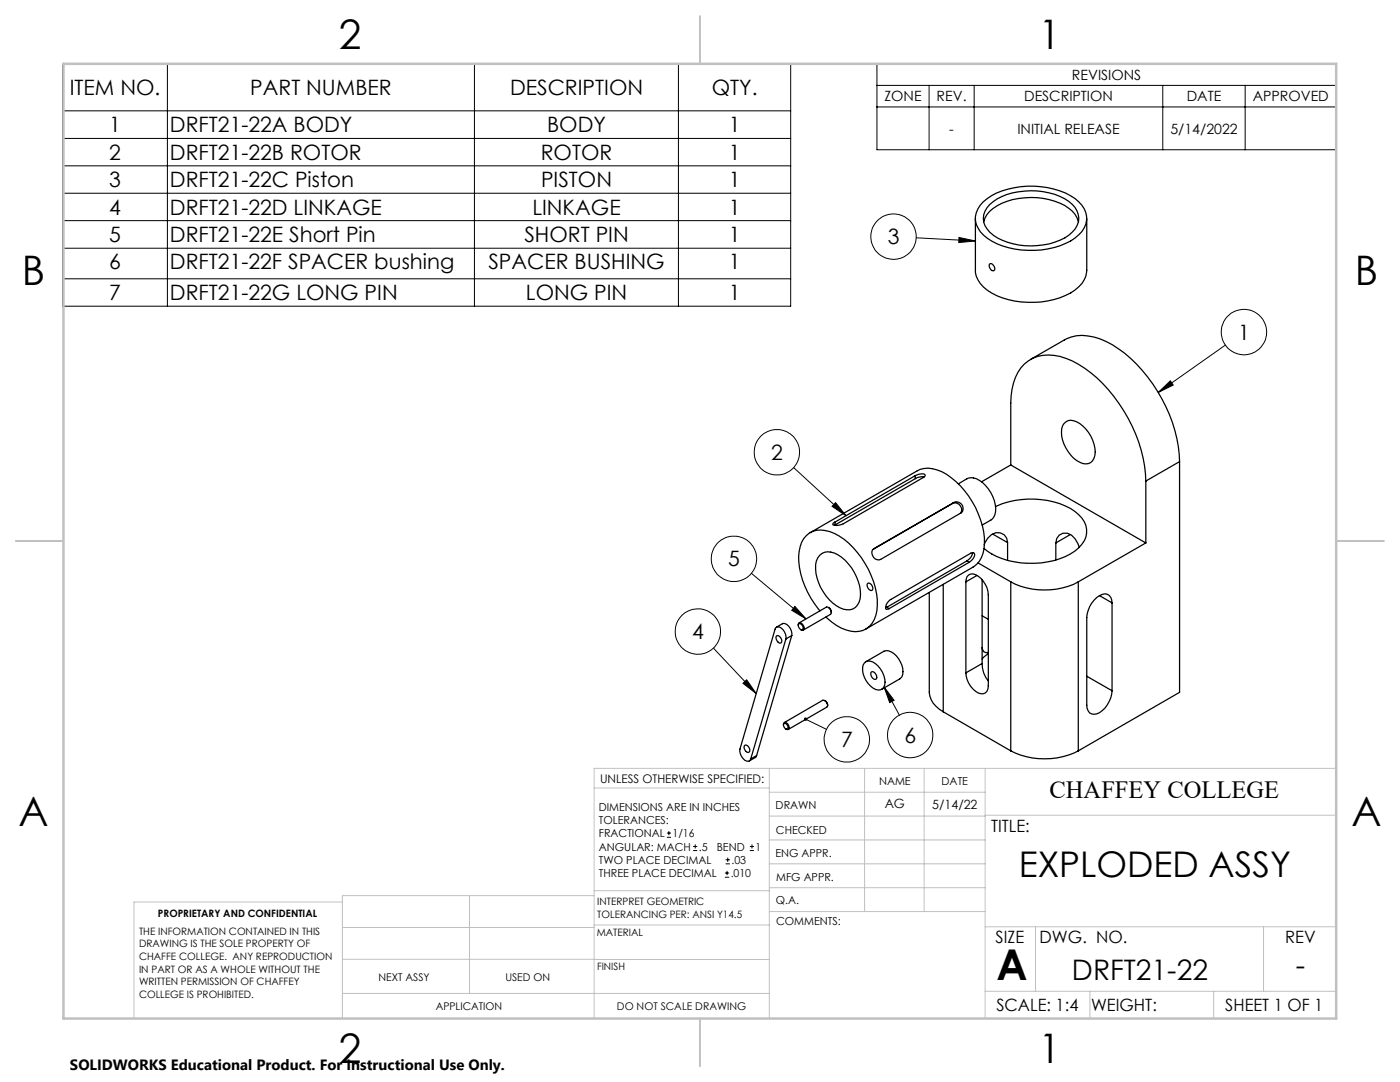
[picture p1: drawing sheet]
<svg xmlns="http://www.w3.org/2000/svg" width="279mm" height="216mm" viewBox="0 0 279 216" stroke-linecap="round" stroke-linejoin="round" font-family="sans-serif">
<g fill="none" stroke="#000" stroke-width=".2">
<path d="M12.5 12.7h145.3v48.4h-145.3zM33.4 12.7v48.4M94.7 12.7v48.4M135.4 12.7v48.4M175 12.7h91.7v17.2h-91.7zM175 17h91.7M185.4 17v12.9M194.4 17v12.9M232.1 17v12.9M248.5 17v12.9M12.5 22.1h145.3M12.5 27.6h145.3"/>
<path d="M12.5 33.1h145.3M12.5 38.6h145.3M175 21.3h91.7M12.5 44h145.3M12.5 49.5h145.3M12.5 55.6h145.3M182.8 47.4l11.9 .7M191.4 47.4l3.3 .7-3.4 .3zM231.1 78.3l2.5-2.3 .5 .8zM244.5 68.9l-13.4 9.4M158.4 93.3l10.4 9.6M150 114.4l10.9 9.1"/>
<path d="M166.8 100.3l2 2.6-2.7-1.9zM142.4 129.3l8.5 9.1M148.3 136.3l.7-.7 1.9 2.8zM158.6 121l2.3 2.5-2.9-1.7zM176.4 137.1l2 2.6-.8 .5zM176.4 137.1l3.1 5.6M160.8 143.5l4.1 2M133.1 167.1h.8M133.1 166.2h.8M133.5 165.8v.9M138.3 169.7h.8M138.3 168.9h.8"/>
<path d="M138.7 168.5v.8M144.7 175h.8M144.7 174.2h.8M144.8 172.4h.9M144.8 171.6h.9M145.1 173.8v.8M145.2 171.1v.9M149.6 169.7h.9M149.6 168.9h.9M150.1 168.5v.8"/>
<circle cx="178.3" cy="47.2" r="4.5"/>
<circle cx="248.2" cy="66.2" r="4.5"/>
<circle cx="155" cy="90.2" r="4.5"/>
<circle cx="146.5" cy="111.5" r="4.5"/>
<circle cx="139.3" cy="126" r="4.5"/>
<circle cx="169" cy="147.5" r="4.5"/>
<circle cx="181.7" cy="146.7" r="4.5"/>
</g>
<g fill="none" stroke="#c0c0c0" stroke-width=".2">
<path d="M118.6 157.2h34.9M153.5 153.3v49.9M153.5 158.1h43.1M172.5 153.3v28.6M184.4 153.3v28.6M196.6 153.3v49.9M266.7 153.3h-148.1v49.9M68.3 180h-41.6v23.2M93.7 178.7v19.5M118.6 178.7h-50.3v24.5M118.6 177.7h35M153.5 167.6h43.1"/>
<path d="M153.5 162.8h43.1M153.5 172.4h43.1M153.5 177.1h43.1M196.6 162.7h70.1M68.3 198.2h85.2M68.3 191.4l85.2 .1M68.3 185.1h50.3M118.6 184.6h35M153.6 181.9h43M196.6 197.8h70.1M196.6 184.9h70.1M206.7 184.9v12.9"/>
<path d="M217.5 197.8v5.4M242.2 197.8v5.4M252.2 184.9v12.9"/>
</g>
<path d="M139.7 3.2v9.5M3.1 107.9h9.6M266.7 107.9h9.5M139.7 203.2v9.6" fill="none" stroke="#c0c0c0" stroke-width=".25"/>
<path d="M12.7 12.7h254v190.5h-254z" fill="none" stroke="#c0c0c0" stroke-width=".5"/>
<path d="M231.1 78.3l2.5-2.3 .5 .8zM166.8 100.3l2 2.6-2.7-1.9zM191.4 47.4l3.3 .7-3.4 .3zM148.3 136.3l.7-.7 1.9 2.8zM176.4 137.1l2 2.6-.8 .5zM160.5 143.3l.3 .2-.3-.2a.35 .35 0 0 0 .3 .5 .35 .35 0 0 0 .3-.5 .35 .35 0 0 0-.6 0zM158.6 121l2.3 2.5-2.9-1.7z" fill="#000"/>
<g fill="none" stroke="#000" stroke-width=".25">
<path d="M194.7 43.6v10.3a5.4 5.4 0 0 0 3.2 4.6 17.5 17.5 0 0 0 15.8 0 5.6 5.6 0 0 0 3.2-4.6v-10.3M196.2 40.3a14.3 14.3 0 0 1 10.2-3.2 14.1 14.1 0 0 1 8.8 3.1 4.2 4.2 0 0 1 .1 6.6 14 14 0 0 1-10.1 3.2 13.2 13.2 0 0 1-9.5-3.8 4.2 4.2 0 0 1 .5-5.9zM196.3 44.2a5.7 5.7 0 0 1 3.6-3.6 14.5 14.5 0 0 1 13.4 1 4.6 4.6 0 0 1 1.9 2.6M197.4 52.7a.79 .79 0 0 1 1.1 .9l-.1 .4a.89 .89 0 0 1-1-1.3zM197.5 40.9a11.7 11.7 0 0 1 8.2-2.8 12 12 0 0 1 8.3 2.7 3.7 3.7 0 0 1-.6 6.1 14.3 14.3 0 0 1-15.1 .1 3.9 3.9 0 0 1-1.7-4.8zM205.7 71.7l6.7-3.9a8.6 8.6 0 0 1 8.3 .3 27.4 27.4 0 0 1 12 13.1 27 27 0 0 1 2.7 10.9M182.6 95l1.1-.4a.64 .64 0 0 1 .9 .3l-.2 .3-16.1 9.3-1.2 .3a.78 .78 0 0 1-.9-.2l.4-.4M182.6 95l-16 9.2M182.6 95l.1 .5M182.7 95.5l-16 9.2M184.5 95.1l-.9 .1-.9 .3M191.2 96.6a3.7 3.7 0 0 1 3.1-1.2 6.7 6.7 0 0 1 4.2 7.3 3.6 3.6 0 0 1-2.5 2.1"/>
<path d="M201.7 92.8v-12.4a11 11 0 0 1 2.7-7.8 7.8 7.8 0 0 1 8.3-1.1 24.4 24.4 0 0 1 11.6 10.5 28 28 0 0 1 4.4 14M201.7 92.8l27 15.5M201.7 92.8l-5.8 3.3M212.3 84.5a2.19 2.19 0 0 1 3.2 0 7.2 7.2 0 0 1 3 6.3 1.88 1.88 0 0 1-3 1.5 7.2 7.2 0 0 1-3.6-6.7zM228.7 96v12.3M235.4 92.1l-6.7 3.9M235.4 92.1v46l-20.2 11.7M161.7 106.3l21.4-12.4a6.2 6.2 0 0 1 6.7 1.4 17.1 17.1 0 0 1 6.7 13.1 5.3 5.3 0 0 1-2.3 4.8l-21.4 12.3M163.5 110.8a2.79 2.79 0 0 1 3.7-.1 9.7 9.7 0 0 1 4.5 8.8 2.55 2.55 0 0 1-4.1 1.8 9.3 9.3 0 0 1-4.7-9.3zM166.6 104.2l.1 .5M166.7 104.7l-.2 .1M173.1 116.5l.1-.2a.96 .96 0 0 1 .8 1.5 1.01 1.01 0 0 1-.9-1.3z"/>
<path d="M174.4 109.5h-.1M185.5 118.2v19.9a4.8 4.8 0 0 0 2.7 3.9M188.2 116.6v25.4M190.1 100.4a1.33 1.33 0 0 1 1.5 .5 1.33 1.33 0 0 1 .1 1.5M190.1 100.4l-15.8 9.2M190.4 100.3a1.26 1.26 0 0 1 1.6 .4 1.26 1.26 0 0 1-.3 1.7l-15.9 9.2a1.31 1.31 0 0 1-1.6-.5 1.31 1.31 0 0 1 .2-1.6M190.4 100.3l-16 9.2M190.4 100.3l-.3 .1M192.8 116.1a1.41 1.41 0 0 1 .8-1.5 1.41 1.41 0 0 1 1.7 .4 5 5 0 0 1 1.9 3.7v18.1a1.41 1.41 0 0 1-.8 1.6 1.41 1.41 0 0 1-1.7-.4 5 5 0 0 1-1.9-3.7M192.8 116.1v18.2M193 111.9l-16 9.2M193 111.9l.4 .3"/>
<path d="M193.4 112.2l.4-.3a1.06 1.06 0 0 0 .5-1.6l-.6 .1-16 9.3-.8 .9a.72 .72 0 0 0 0 1l.5-.1M193.4 112.2l-16 9.3M194.1 110.2a2.06 2.06 0 0 1-1.1 1.7M195 114.8l-2.2 1.3M195.2 112.3l6.5 3.8M196 115.7v16.7M198.1 106.6l3 1.7M198.7 101.1a17 17 0 0 1 15.8 1 4.7 4.7 0 0 1 2.2 5.1 7.6 7.6 0 0 1-5.2 4.3 16.9 16.9 0 0 1-14.5-1.5l-.6-.6M201.1 108.3a1.96 1.96 0 0 0-1.1-1.9 1.96 1.96 0 0 0-2.1 .3l-.8 .7-.7 1.3M201.1 108.3v3.5M201.7 116.1a14.8 14.8 0 0 0 13.5 0M201.7 116.1v33.7"/>
<path d="M210.7 108.3a1.91 1.91 0 0 1 1.1-1.8 1.91 1.91 0 0 1 2.1 .3l.7 .7 .8 1.6M210.7 108.3v3.5M213.6 106.7l-2.9 1.6M215.2 116.1v33.7M219.4 118.9l2.5 1.4M228.7 108.3l-13.5 7.8M155 126.9a.94 .94 0 0 1 .9 1.4 .97 .97 0 0 1-.9-1.4zM155 125.1l1.1-.6a1.65 1.65 0 0 1 1.8 1.4l.1 .9M156.8 127.5a2.11 2.11 0 0 0-1.7-2.4l-.4 .4-7 24a2.18 2.18 0 0 0 1.7 2.4l.4-.5M156.8 127.5l-7 23.9M158 126.8l-1.2 .7M158 126.8l-7 24"/>
<path d="M159.3 124.8l.2-.5a.97 .97 0 0 1 .8 1.4l-.5-.1M159.5 124.5a.79 .79 0 0 1 .7 1.2 .79 .79 0 0 1-.7-1.2zM163.7 121.9a16.6 16.6 0 0 1-4.2-11.9 4.4 4.4 0 0 1 6.1-3.9 16 16 0 0 1 8.7 10 10.9 10.9 0 0 1 .2 7.5 4.2 4.2 0 0 1-5.7 2.1 10.7 10.7 0 0 1-4-2.6M164.6 139.8l.4 .4 .2 .6M165.3 121.2l.5 .4 .1 .6M165.9 122.2l-.2-.6a.77 .77 0 0 0-.8-.5l-5.4 3.2M165.9 122.2l-.2 .4-5.4 3.1M172.5 132.3a1.52 1.52 0 0 1 2.3 .2 4.3 4.3 0 0 1 1.6 4.6 1.65 1.65 0 0 1-2.7-.2 4.6 4.6 0 0 1-1.4-4.2zM172.8 132l3.6-2a2.08 2.08 0 0 1 2.5 .8 4.2 4.2 0 0 1 1.1 4.2l-.4 .5-3.6 2M174 134.1a.99 .99 0 0 1 .8 1.4 .99 .99 0 0 1-.8-1.4zM177 121.1l-.3 .1M177 121.1l.4 .4"/>
<path d="M196 129.2l.3 .8 .5 .2h.4M196 132.4a5.1 5.1 0 0 0 1.2 3.5M196 132.4l-3.2 1.9M196 122.9l1.2 .7M197.2 130.4l-1.2 1.1M216.9 134.9l5 2.9M221.9 120.3a1.54 1.54 0 0 0-.7-1.6 1.54 1.54 0 0 0-1.8 .2 5.6 5.6 0 0 0-2.5 4.3v17.5a1.56 1.56 0 0 0 .7 1.7 1.56 1.56 0 0 0 1.8-.2 5.7 5.7 0 0 0 2.5-4.4M221.9 120.3v17.5M148.6 148.7a.85 .85 0 0 1 .9 .5 .85 .85 0 0 1-.1 .9 .99 .99 0 0 1-.8-1.4zM151 150.8l-.2 .3-1.3 .7M151 150.8l-1.2 .6M156.4 144.6l.1-.4a.89 .89 0 0 1 .8 1.4l-.5-.1"/>
<path d="M156.4 144.5a.68 .68 0 0 1 .8 .2 .68 .68 0 0 1 0 .8l-.6-.2-.2-.4zM165.2 140.8l-.2-.6a.77 .77 0 0 0-.8-.5l-7.7 4.5M165.2 140.8l-.2 .3-7.7 4.5M188.2 142l13.5 7.8M201.7 149.8a15.1 15.1 0 0 0 13.5 0"/>
</g>
<text font-size="8.5" x="198.9" y="195.5">A</text>
<g font-size="8.1">
<text x="67.6" y="9.7">2</text>
<text x="207.3" y="9.7">1</text>
<text x="4.4" y="57">B</text>
<text x="270.4" y="57">B</text>
<text x="3.7" y="164.9">A</text>
<text x="269.7" y="164.9">A</text>
<text x="67.6" y="212.2">2</text>
<text x="207.3" y="212.2">1</text>
</g>
<text font-size="7.1" x="203.3" y="175">EXPLODED ASSY</text>
<g font-size="5.6">
<text x="213.9" y="195.6">DRFT21-22</text>
<text x="258.6" y="194.6">-</text>
</g>
<text font-size="4.9" x="209.5" y="159.3">CHAFFEY COLLEGE</text>
<g font-size="4.2">
<text x="13.9" y="18.9">ITEM NO.</text>
<text x="49.9" y="18.9">PART NUMBER</text>
<text x="101.8" y="18.9">DESCRIPTION</text>
<text x="142" y="18.9">QTY.</text>
<text x="21.8" y="26.4">1</text>
<text x="33.9" y="26.4">DRFT21-22A BODY</text>
<text x="109.2" y="26.4">BODY</text>
<text x="145.4" y="26.4">1</text>
<text x="21.8" y="31.9">2</text>
<text x="33.9" y="31.9">DRFT21-22B ROTOR</text>
<text x="107.9" y="31.9">ROTOR</text>
<text x="145.4" y="31.9">1</text>
<text x="21.8" y="37.3">3</text>
<text x="33.9" y="37.3">DRFT21-22C Piston</text>
<text x="108" y="37.3">PISTON</text>
<text x="145.4" y="37.3">1</text>
<text x="21.8" y="42.8">4</text>
<text x="33.9" y="42.8">DRFT21-22D LINKAGE</text>
<text x="106.2" y="42.8">LINKAGE</text>
<text x="145.4" y="42.8">1</text>
<text x="21.8" y="48.3">5</text>
<text x="21.8" y="53.7">6</text>
<text x="33.9" y="48.3">DRFT21-22E Short Pin</text>
<text x="33.9" y="53.7">DRFT21-22F SPACER bushing</text>
<text x="97.5" y="53.7">SPACER BUSHING</text>
<text x="104.7" y="48.3">SHORT PIN</text>
<text x="145.4" y="48.3">1</text>
<text x="145.4" y="53.7">1</text>
<text x="177.2" y="48.7">3</text>
<text x="21.8" y="59.9">7</text>
<text x="33.9" y="59.9">DRFT21-22G LONG PIN</text>
<text x="105" y="59.9">LONG PIN</text>
<text x="145.4" y="59.9">1</text>
<text x="247.1" y="67.7">1</text>
<text x="153.9" y="91.7">2</text>
<text x="145.3" y="113">5</text>
<text x="138.1" y="127.5">4</text>
<text x="167.8" y="149">7</text>
<text x="180.5" y="148.2">6</text>
</g>
<g font-size="3.4">
<text x="197.8" y="166">TITLE:</text>
<text x="198.7" y="188.1">SIZE</text>
<text x="207.5" y="188.1">DWG. NO.</text>
<text x="256.5" y="188.2">REV</text>
<text x="198.8" y="201.7">SCALE: 1:4</text>
<text x="217.7" y="201.8">WEIGHT:</text>
<text x="244.5" y="201.7">SHEET 1 OF 1</text>
</g>
<text font-size="3" x="14" y="213.5">SOLIDWORKS Educational Product. For Instructional Use Only.</text>
<g font-size="2.8">
<text x="213.9" y="15.9">REVISIONS</text>
<text x="176.5" y="20.2">ZONE</text>
<text x="186.9" y="20.2">REV.</text>
<text x="204.4" y="20.2">DESCRIPTION</text>
<text x="236.8" y="20.2">DATE</text>
<text x="250" y="20.2">APPROVED</text>
<text x="189.5" y="26.6">-</text>
<text x="203" y="26.6">INITIAL RELEASE</text>
<text x="233.6" y="26.6">5/14/2022</text>
</g>
<g font-size="2.5">
<text x="176.6" y="161.3">AG</text>
<text x="186.1" y="161.4">5/14/22</text>
</g>
<text font-size="2.4" x="119.8" y="156.2">UNLESS OTHERWISE SPECIFIED:</text>
<g font-size="2.2">
<text x="119.5" y="161.8">DIMENSIONS ARE IN INCHES</text>
<text x="154.8" y="161.4">DRAWN</text>
<text x="175.4" y="156.6">NAME</text>
<text x="187.9" y="156.7">DATE</text>
<text x="119.5" y="164.4">TOLERANCES:</text>
<text x="119.5" y="167.1">FRACTIONAL</text>
<text x="134.2" y="167.1">1/16</text>
<text x="154.9" y="166.3">CHECKED</text>
<text x="119.5" y="172.4">TWO PLACE DECIMAL</text>
<text x="119.5" y="169.7">ANGULAR: MACH</text>
<text x="139.5" y="169.7">.5</text>
<text x="143" y="169.7">BEND</text>
<text x="146" y="172.4">.03</text>
<text x="150.8" y="169.7">1</text>
<text x="154.8" y="171">ENG APPR.</text>
<text x="119.5" y="175">THREE PLACE DECIMAL</text>
<text x="145.8" y="175">.010</text>
<text x="154.9" y="175.7">MFG APPR.</text>
<text x="154.9" y="180.4">Q.A.</text>
<text x="154.9" y="184.6">COMMENTS:</text>
</g>
<g font-size="2.1">
<text x="75.5" y="195.7">NEXT ASSY</text>
<text x="100.9" y="195.7">USED ON</text>
<text x="86.9" y="201.5">APPLICATION</text>
<text x="123.1" y="201.6">DO NOT SCALE DRAWING</text>
</g>
<g font-size="2">
<text x="31.5" y="182.9">PROPRIETARY AND CONFIDENTIAL</text>
<text x="119.2" y="180.6">INTERPRET GEOMETRIC</text>
<text x="119.2" y="183.1">TOLERANCING PER: ANSI Y14.5</text>
<text x="27.8" y="186.5">THE INFORMATION CONTAINED IN THIS</text>
<text x="27.8" y="189">DRAWING IS THE SOLE PROPERTY OF</text>
<text x="27.8" y="191.6">CHAFFE COLLEGE. ANY REPRODUCTION</text>
<text x="119.1" y="186.7">MATERIAL</text>
<text x="27.8" y="194.1">IN PART OR AS A WHOLE WITHOUT THE</text>
<text x="27.8" y="196.6">WRITTEN PERMISSION OF CHAFFEY</text>
<text x="119.1" y="193.5">FINISH</text>
<text x="27.8" y="199.1">COLLEGE IS PROHIBITED.</text>
</g>
</svg>
